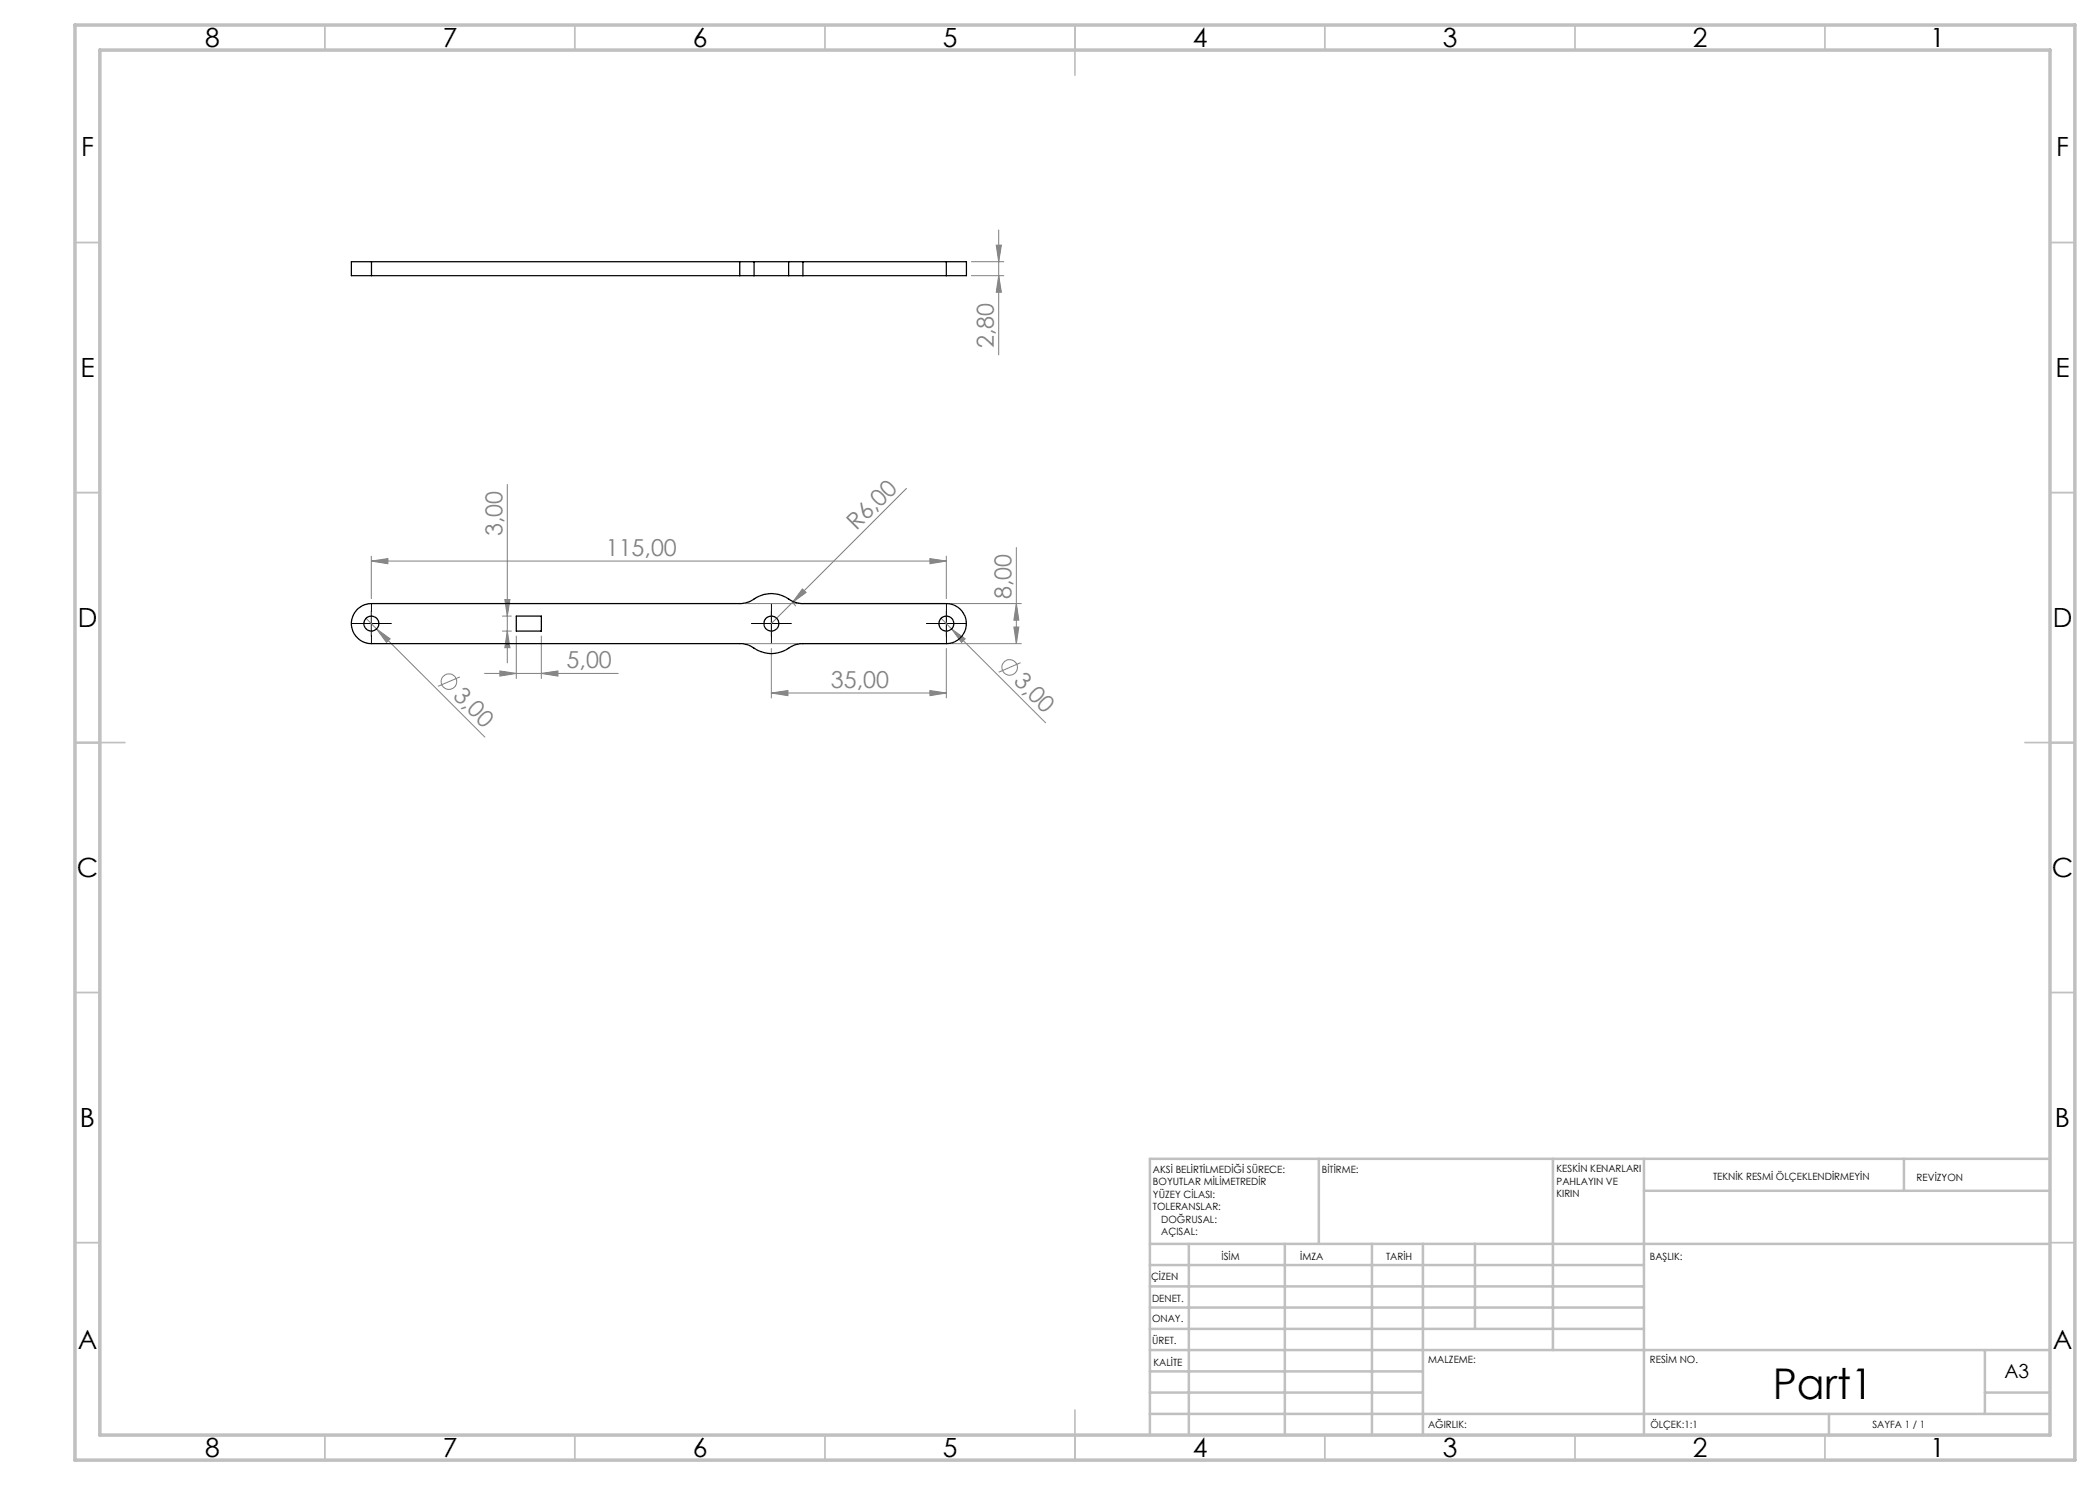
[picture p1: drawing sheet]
<svg xmlns="http://www.w3.org/2000/svg" width="420mm" height="297mm" viewBox="0 0 420 297" stroke-linecap="round" stroke-linejoin="round" font-family="sans-serif">
<g fill="none" stroke="#808080" stroke-width=".2">
<path d="M194.3 55.1h6.5M194.3 52.3h6.5M199.2 49h1.1l-.6 3.3zM199.7 46v25M199.7 55.1l.6 3.4h-1.1zM101.5 96.9v35.7M181.3 97.7l-27 27M74.3 112.2l3.3-.5v1zM74.3 111.2v8.5M74.3 112.2h115M101 119.9h1l-.5 3.3zM160.5 117.8l.7 .7-2.7 2z"/>
<path d="M186 111.7l3.3 .5-3.3 .5zM189.3 111.2v8.5M203.3 109.5v19.2M73.2 123.6l2.1 2.2M75.3 125.8l2.7 2-.7 .7zM75.3 125.8l21.7 21.6M92 135.4l-4.4 1.9M96.9 134.7h26.7M100 134.2l3.3 .5-3.3 .5zM100.5 126.2h1.8M100.5 123.2h1.8M101.5 126.2l.5 3.3h-1z"/>
<path d="M103.3 127.2v8.5M108.3 134.7l3.3-.5v1zM108.3 127.2v8.5M148.9 120.7h55.4M148.9 128.7h55.4M154.3 138.6l3.3-.5v1zM154.3 129.7v9.9M154.3 138.6h35M158.5 120.4l.6 .8M186 138.1l3.3 .5-3.3 .5zM188.2 123.6l2.1 2.2M189.3 129.7v9.9"/>
<path d="M190.3 125.8l2.7 2-.7 .7zM190.3 125.8l18.8 18.8M202.8 125.4h1l-.5 3.3zM203.3 120.7l.5 3.3h-1zM204.1 132.5l-4.4 1.9"/>
<circle cx="89.8" cy="136.3" r="1.56"/>
<circle cx="201.9" cy="133.5" r="1.55"/>
</g>
<path d="M71.8 124.7h-1.5M74.3 122.2v-1.5M74.3 127.2v1.5M76.8 124.7h1.5M151.8 124.7h-1.5M154.3 122.2v-1.5M154.3 127.2v1.5M156.8 124.7h1.5M186.8 124.7h-1.5M189.3 122.2v-1.5M189.3 127.2v1.5M191.8 124.7h1.5" fill="none" stroke="#000" stroke-width=".2" stroke-dasharray="15.2 1.3 1.3 1.3"/>
<path d="M71.8 124.7h5M74.3 122.2v5M151.8 124.7h5M154.3 122.2v5M186.8 124.7h5M189.3 122.2v5" fill="none" stroke="#000" stroke-width=".2"/>
<g fill="none" stroke="#c0c0c0" stroke-width=".35">
<path d="M65 5v5M115 5v5M165 5v5M215 5v10M265 5v5M315 5v5M365 5v5M15 48.5h5M410 48.5h5M15 98.5h5M410 98.5h5M15 148.5h10"/>
<path d="M405 148.5h10M15 198.5h5M410 198.5h5M15 248.5h5M410 248.5h5M65 287v5M115 287v5M165 287v5M215 282v10M265 287v5M315 287v5M365 287v5"/>
</g>
<g fill="none" stroke="#c0c0c0" stroke-width=".5">
<path d="M263.8 231.8v17M310.6 231.8v38.2M328.8 231.8v55.2M328.8 238.2h81.2M380.8 231.8v6.4M410 231.8h-180v55.2M230 248.8h180M230 257.3h98.8M230 253h98.8M237.8 248.8v38.2M257 248.8v38.2M274.4 248.8v38.2"/>
<path d="M284.6 248.8v38.2M295 248.8v17M230 265.8h98.8M230 261.5h98.8M230 278.5h54.6M230 274.3h54.6M230 270h180M397 278.5h13M397 270v12.8M230 282.8h180M365.8 282.8v4.2"/>
</g>
<path d="M15 5h400v287h-400zM20 10h390v277h-390z" fill="none" stroke="#c0c0c0" stroke-width=".7"/>
<g fill="#808080">
<path d="M160.5 117.8l.7 .7-2.7 2z"/>
<path d="M74.3 112.2l3.3-.5v1zM186 111.7l3.3 .5-3.3 .5zM154.3 138.6l3.3-.5v1zM186 138.1l3.3 .5-3.3 .5z"/>
<path d="M100 134.2l3.3 .5-3.3 .5zM108.3 134.7l3.3-.5v1z"/>
<path d="M203.3 120.7l.5 3.3h-1zM202.8 125.4h1l-.5 3.3z"/>
<path d="M101.5 126.2l.5 3.3h-1zM101 119.9h1l-.5 3.3zM199.7 55.1l.6 3.4h-1.1zM199.2 49h1.1l-.6 3.3z"/>
<path d="M75.3 125.8l2 2.7 .7-.7zM190.3 125.8l2 2.7 .7-.7z"/>
</g>
<g fill="none" stroke="#000" stroke-width=".25">
<path d="M74.3 52.3h-4v2.8h4M74.3 52.3v2.8M74.3 55.1h73.7M74.3 52.3h73.7M148 55.1h2.8M148 52.3h2.8M148 52.3v2.8M150.8 55.1h6.9M150.8 52.3h6.9M150.8 52.3v2.8M157.7 55.1h2.9M157.7 52.3h2.9"/>
<path d="M157.7 52.3v2.8M160.6 52.3v2.8M160.6 55.1h28.7M160.6 52.3h28.7M189.3 52.3h4v2.8h-4M189.3 52.3v2.8M71.5 121.8a4 4 0 0 1 2.8-1.1h73.7a5.7 5.7 0 0 0 3.4-1.3 6.4 6.4 0 0 1 7 .8l1.8 .5h29.1a4 4 0 0 1 4 4 4 4 0 0 1-4 4h-28.7a5.3 5.3 0 0 0-3.5 1.3 6.4 6.4 0 0 1-6.9-.7l-.7-.4-1.2-.2h-74a4 4 0 0 1-3.8-2.5 4 4 0 0 1 1-4.4zM103.3 123.2h5v3h-5z"/>
<circle cx="74.3" cy="124.7" r="1.5"/>
<circle cx="154.3" cy="124.7" r="1.5"/>
<circle cx="189.3" cy="124.7" r="1.5"/>
</g>
<text font-size="8.5" x="354.6" y="279.7">Part1</text>
<g font-size="5.3">
<text x="41" y="9.5">8</text>
<text x="88.5" y="9.5">7</text>
<text x="138.5" y="9.5">6</text>
<text x="188.5" y="9.5">5</text>
<text x="238.5" y="9.5">4</text>
<text x="288.5" y="9.5">3</text>
<text x="338.5" y="9.5">2</text>
<text x="386" y="9.5">1</text>
<text x="16.2" y="31.3">F</text>
<text x="411.2" y="31.3">F</text>
<text x="16.1" y="75.5">E</text>
<text x="411.1" y="75.5">E</text>
<text x="15.5" y="125.5">D</text>
<text x="410.5" y="125.5">D</text>
<text x="15.4" y="175.5">C</text>
<text x="410.4" y="175.5">C</text>
<text x="16" y="225.5">B</text>
<text x="411" y="225.5">B</text>
<text x="15.5" y="269.8">A</text>
<text x="410.5" y="269.8">A</text>
<text x="41" y="291.5">8</text>
<text x="88.5" y="291.5">7</text>
<text x="138.5" y="291.5">6</text>
<text x="188.5" y="291.5">5</text>
<text x="238.5" y="291.5">4</text>
<text x="288.5" y="291.5">3</text>
<text x="338.5" y="291.5">2</text>
<text x="386" y="291.5">1</text>
</g>
<g font-size="4.7" fill="#808080">
<text x="198.8" y="69.7" transform="rotate(-90 198.8 69.7)">2,80</text>
<text x="100.5" y="107.2" transform="rotate(-90 100.5 107.2)">3,00</text>
<text x="171.3" y="106.3" transform="rotate(-45 171.3 106.3)">R6,00</text>
<text x="121.2" y="111.2">115,00</text>
<text x="202.3" y="119.8" transform="rotate(-90 202.3 119.8)">8,00</text>
<text x="113.3" y="133.7">5,00</text>
<text x="166.2" y="137.6">35,00</text>
<text x="202.6" y="136.5" transform="rotate(45 202.6 136.5)">3,00</text>
<text x="90.4" y="139.3" transform="rotate(45 90.4 139.3)">3,00</text>
</g>
<text font-size="3.9" x="400.9" y="275.5">A3</text>
<g font-size="2">
<text x="230.6" y="234.6">AKSİ BELİRTİLMEDİĞİ SÜRECE:</text>
<text x="230.6" y="237.1">BOYUTLAR MİLİMETREDİR</text>
<text x="230.6" y="239.6">YÜZEY CİLASI:</text>
<text x="264.4" y="234.6">BİTİRME:</text>
<text x="311.3" y="234.5">KESKİN KENARLARI</text>
<text x="311.3" y="237">PAHLAYIN VE</text>
<text x="311.3" y="239.5">KIRIN</text>
<text x="342.6" y="236">TEKNİK RESMİ ÖLÇEKLENDİRMEYİN</text>
<text x="383.3" y="236.2">REVİZYON</text>
<text x="230.6" y="242.1">TOLERANSLAR:</text>
<text x="232.2" y="244.6">DOĞRUSAL:</text>
<text x="232.2" y="247.1">AÇISAL:</text>
<text x="244.3" y="252">İSİM</text>
<text x="260" y="251.9">İMZA</text>
<text x="277.2" y="251.9">TARİH</text>
<text x="330" y="251.9">BAŞLIK:</text>
<text x="230.2" y="256.1">ÇİZEN</text>
<text x="230.4" y="260.3">DENET.</text>
<text x="230.4" y="264.4">ONAY.</text>
<text x="230.5" y="268.8">ÜRET.</text>
<text x="230.7" y="273.1">KALİTE</text>
<text x="285.7" y="272.5">MALZEME:</text>
<text x="330" y="272.5">RESİM NO.</text>
<text x="285.6" y="285.5">AĞIRLIK:</text>
<text x="330.1" y="285.6">ÖLÇEK:1:1</text>
<text x="374.5" y="285.6">SAYFA 1 / 1</text>
</g>
</svg>
